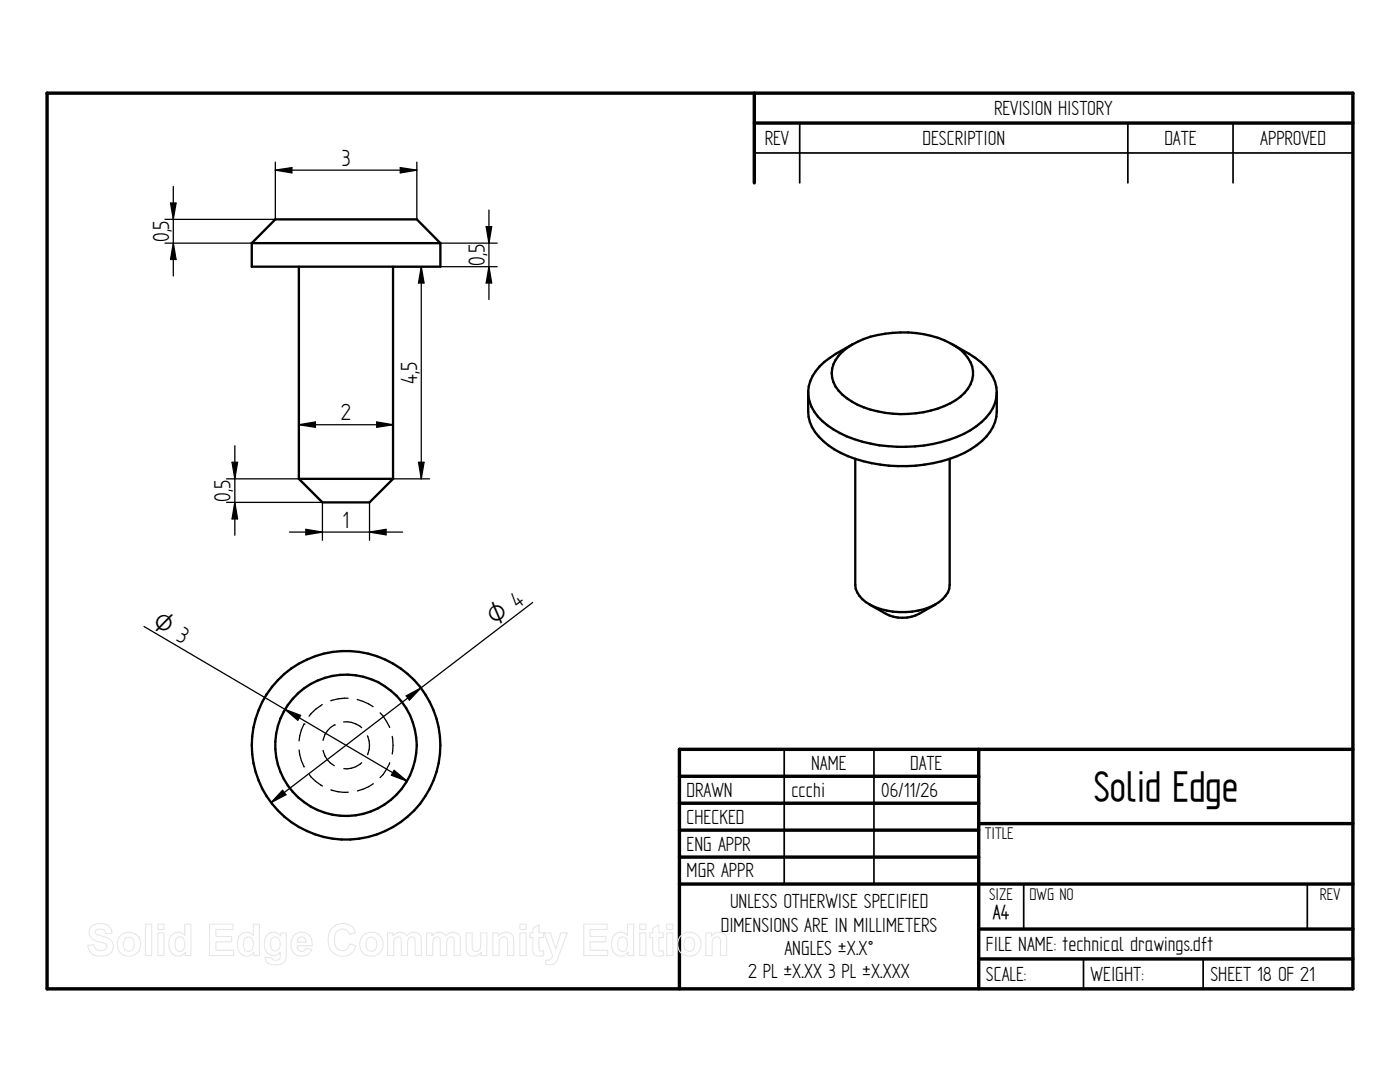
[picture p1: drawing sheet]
<svg xmlns="http://www.w3.org/2000/svg" width="279mm" height="216mm" viewBox="0 0 279 216" stroke-linecap="round" stroke-linejoin="round" font-family="sans-serif">
<g fill="none" stroke="#000" stroke-width=".68">
<path d="M9.4 18.6h260.6v178.7h-260.6zM150.5 18.6v17.9M150.5 24.6h119.5M135.6 154.9h59.7M195.3 149.5v47.8M270 149.5h-134.4v47.8M135.6 160.3h59.7M135.6 165.7h59.7M135.6 171h59.7M135.6 176.4h134.4M195.3 164.3h74.7M195.3 185.4h74.7"/>
<path d="M195.3 191.3h74.7"/>
</g>
<path d="M150.5 30.5h119.5M159.6 24.6v11.9M225.1 24.6v11.9M246.1 24.6v11.9M156.5 149.5v26.9M174.4 149.5v26.9M204.3 176.5v8.9M260.9 176.5v8.9M216.2 191.3v6M240.1 191.3v6" fill="none" stroke="#000" stroke-width=".34"/>
<g fill="none" stroke="#000" stroke-width=".47">
<path d="M50.2 48.5v4.7h37.7v-4.7M50.2 48.5h37.7M50.2 48.5l4.7-4.7h28.3l4.7 4.7M59.6 53.2v42.3M78.4 53.2v42.3M161.3 78.3v3.9a7.9 7.9 0 0 0 3 5.8 17 17 0 0 0 6.4 3.6M168.1 70.2a16.7 16.7 0 0 1 10.1-3.8 19.7 19.7 0 0 1 13.5 3.4 5.9 5.9 0 0 1 2.3 6 8.5 8.5 0 0 1-5.5 5.2 22 22 0 0 1-18.5-.9 7.1 7.1 0 0 1-4-5.6 5.7 5.7 0 0 1 2.1-4.3zM170.1 68.7a21.2 21.2 0 0 0-7.3 5.3 6.8 6.8 0 0 0 .4 9.1 20.3 20.3 0 0 0 12.3 5.8 29.1 29.1 0 0 0 18.2-3 10.3 10.3 0 0 0 5.1-6.6l.1-1M190.1 68.7a19.7 19.7 0 0 1 7.4 5.5 6.6 6.6 0 0 1 1.4 4.1M198.9 78.3v3.9a9.3 9.3 0 0 1-5.2 7.5l-1.3 .7-2.9 1.2M59.6 95.5l4.7 4.7h9.4l4.7-4.7M59.6 95.5h18.8"/>
<path d="M170.7 91.6a31.3 31.3 0 0 0 18.8 0M170.7 91.6v25.1a5 5 0 0 0 3 4 14.5 14.5 0 0 0 13.7-.6 4.7 4.7 0 0 0 2.1-3.4v-25.1M173.4 120.6l3.4 1.9a7.3 7.3 0 0 0 6.6 0l3.4-1.9"/>
<circle cx="69.1" cy="148.7" r="18.8"/>
<circle cx="69.1" cy="148.7" r="14.1"/>
</g>
<g fill="none" stroke="#000" stroke-width=".25">
<path d="M34.6 37.2v17.9M54.9 32.3v11.5h-22M54.9 34l3.4-.6v1.1zM54.9 34h28.3M79.9 33.4l3.3 .6-3.3 .5zM83.2 32.3v11.5M32.9 48.5h17.3M34 40.5h1.1l-.5 3.3zM34.6 48.5l.5 3.3h-1.1zM78.4 53.2h7.3M84.1 53.2l.5 3.3h-1.1zM84.1 53.2v42.3"/>
<path d="M87.9 53.2h11.3M87.9 48.5h11.3M97 45.2h1.1l-.5 3.3zM97.6 53.2l.5 3.3h-1.1zM97.6 41.9v17.9M46.3 92.2h1.1l-.5 3.3zM46.9 88.9v17.9M59.6 83.1v12.4h-14.4M59.6 84.8l3.3-.6v1.1zM59.6 84.8h18.8M75.2 84.2l3.2 .6-3.2 .5zM78.4 83.1v12.4h7.3"/>
<path d="M83.5 92.2h1.1l-.5 3.3zM45.2 100.2h19.1v7.6M46.9 100.2l.5 3.3h-1.1zM57.8 106.2h22.5M61 105.6l3.3 .6-3.3 .5zM73.7 100.2v7.6M73.7 106.2l3.3-.6v1.1zM28.7 125l52.5 30.9M69.5 139.3a9.4 9.4 0 0 0-3.5 .5M71.3 139.6l2.3 .9 .9 .5M81.1 138.9l2.9-1.6-2.3 2.4zM106.3 120.2l-52.2 39.9"/>
<path d="M56.4 157.7l.7 .9-3 1.5zM56.9 141.6l3.1 1.1-.6 1zM59.7 149.6a8.5 8.5 0 0 0 1 3.4M60.7 144.5h.1M60.7 144.5l-.5 1.1-.5 2.2M61.7 154.6a8.1 8.1 0 0 0 2.6 2.2M64.3 140.6a8.9 8.9 0 0 0-2.6 2.3M64.5 149.7a4.3 4.3 0 0 0 2.2 3.1M66 157.6a8.1 8.1 0 0 0 3.5 .5M66.7 144.7h.1M66.7 144.7a4.5 4.5 0 0 0-2.2 3M68.6 144.1a4.6 4.6 0 0 1 3.6 1.1"/>
<path d="M72.2 152.2a4.4 4.4 0 0 1-3.6 1.2M73.3 146.8a4.6 4.6 0 0 1 .1 3.8M74.5 156.4l-.9 .6-2.3 .8M75.9 142.2l.6 .7 1.3 2.3M77.8 152.2a8.7 8.7 0 0 1-1.9 3M78.3 146.9a9.2 9.2 0 0 1 0 3.6M78.7 153.7l2.5 2.2-3.1-1.2z"/>
</g>
<g fill="#000">
<path d="M54.9 34l3.4-.6v1.1zM79.9 33.4l3.3 .6-3.3 .5zM34 40.5h1.1l-.5 3.3zM34.6 48.5l.5 3.3h-1.1zM84.1 53.2l.5 3.3h-1.1zM97.6 53.2l.5 3.3h-1.1zM97 45.2h1.1l-.5 3.3zM46.3 92.2h1.1l-.5 3.3zM59.6 84.8l3.3-.6v1.1zM75.2 84.2l3.2 .6-3.2 .5zM83.5 92.2h1.1l-.5 3.3zM46.9 100.2l.5 3.3h-1.1z"/>
<path d="M61 105.6l3.3 .6-3.3 .5zM73.7 106.2l3.3-.6v1.1zM81.1 138.9l2.9-1.6-2.3 2.4zM56.4 157.7l.7 .9-3 1.5zM56.9 141.6l3.1 1.1-.6 1zM78.7 153.7l2.5 2.2-3.1-1.2z"/>
</g>
<g fill="none" stroke="#e6e6e6" stroke-width=".21">
<path d="M18.2 184.9a2.8 2.8 0 0 1 3.8 .2l.4 1.1-1.3 .1a1.11 1.11 0 0 0-1-.9 1.11 1.11 0 0 0-1.1 .6l.2 .4 .4 .2a4.6 4.6 0 0 1 2.8 1.3 2.03 2.03 0 0 1-.2 2.2 2.03 2.03 0 0 1-2.1 .7 2.26 2.26 0 0 1-2.6-2.2l1.3-.1a1.34 1.34 0 0 0 1.1 1.2 1.34 1.34 0 0 0 1.4-.9 1.2 1.2 0 0 0-1.2-.8 2.31 2.31 0 0 1-2.3-2l.1-.6zM24.1 186.7a2.37 2.37 0 0 1 3.5 .2 2.37 2.37 0 0 1-.6 3.5 2.37 2.37 0 0 1-3.4-1 2.68 2.68 0 0 1 .5-2.7zM25 187.4a1.09 1.09 0 0 1 1.3-.2 1.09 1.09 0 0 1 .5 1.2 1.12 1.12 0 0 1-1.1 1.4 1.12 1.12 0 0 1-1.1-1.4zM29 184.4h1.3v6.3h-1.3zM31.5 184.4h1.2v1.1h-1.2zM31.5 186.1h1.2v4.6h-1.2zM34.2 186.6a1.71 1.71 0 0 1 2.7 0v-2.2h1.2v6.3h-1.1v-.7a1.8 1.8 0 0 1-2.1 .7 1.8 1.8 0 0 1-1.2-1.9l.1-1.3zM35.2 187.3a.94 .94 0 0 1 1.1-.3 .94 .94 0 0 1 .6 1.1 1.27 1.27 0 0 1-1.2 1.7 1.79 1.79 0 0 1-.5-2.5zM41.8 184.4h4.7v1.1h-3.4v1.4h3.1v1h-3.1v1.7h3.5v1.1h-4.8zM47.9 186.6a1.71 1.71 0 0 1 2.6 0v-2.2h1.3v6.3h-1.1v-.7a1.8 1.8 0 0 1-2.1 .7 1.8 1.8 0 0 1-1.2-1.9l.1-1.3zM48.9 187.3a.94 .94 0 0 1 1.1-.3 .94 .94 0 0 1 .5 1.1 1.27 1.27 0 0 1-1.2 1.7 1.79 1.79 0 0 1-.4-2.5zM53.3 186.6a1.7 1.7 0 0 1 2.7 .2v-.7h1.1v4.1a1.85 1.85 0 0 1-2.1 2.3 1.62 1.62 0 0 1-2.1-1.5l1.4 .1a.85 .85 0 0 0 1 .5 .85 .85 0 0 0 .6-1v-.6a1.76 1.76 0 0 1-2 .5 1.76 1.76 0 0 1-1.1-1.7v-1.3z"/>
<path d="M54.2 187.3a1.02 1.02 0 0 1 1.3-.2 1.02 1.02 0 0 1 .4 1.3 1 1 0 0 1-.5 1.2 1 1 0 0 1-1.3-.4l-.1-1.2zM58.7 186.7a2.1 2.1 0 0 1 2.3-.5 2.1 2.1 0 0 1 1.3 2v.5h-3a.88 .88 0 0 0 .6 1.1 .88 .88 0 0 0 1.1-.6l1.2 .2a2.18 2.18 0 0 1-2.7 1.3 2.18 2.18 0 0 1-1.4-2.7l.2-.7zM59.6 187.2a.88 .88 0 0 1 1-.2 .88 .88 0 0 1 .5 1h-1.8zM66.3 185.2a2.72 2.72 0 0 1 4.7 .9l-1.3 .3a1.5 1.5 0 0 0-1.7-1 1.5 1.5 0 0 0-1.2 1.6 2.15 2.15 0 0 0 1.2 2.7 1.46 1.46 0 0 0 1.8-1.4l1.2 .4a2.81 2.81 0 0 1-3.3 2 2.81 2.81 0 0 1-2.2-3.1 3.6 3.6 0 0 1 .8-2.4zM72.4 186.7a2.37 2.37 0 0 1 3.6 .2 2.37 2.37 0 0 1-.7 3.5 2.37 2.37 0 0 1-3.3-1 2.68 2.68 0 0 1 .4-2.7zM73.3 187.4a1.09 1.09 0 0 1 1.4-.2 1.09 1.09 0 0 1 .5 1.2 1.12 1.12 0 0 1-1.1 1.4 1.12 1.12 0 0 1-1.1-1.4zM77.3 186.1h1.1v.7a1.61 1.61 0 0 1 2.8-.1 1.57 1.57 0 0 1 1.8-.6 1.57 1.57 0 0 1 1.1 1.7v2.9h-1.3v-3a.74 .74 0 0 0-.8-.7 .74 .74 0 0 0-.6 .8l-.1 2.9h-1.2v-2.9a.74 .74 0 0 0-.7-.9 .74 .74 0 0 0-.8 .9v2.9h-1.3zM85.1 186.1h1.1v.7a1.61 1.61 0 0 1 2.8-.1 1.57 1.57 0 0 1 1.8-.6 1.57 1.57 0 0 1 1.1 1.7v2.9h-1.3v-3a.74 .74 0 0 0-.8-.7 .74 .74 0 0 0-.6 .8l-.1 2.9h-1.2v-2.9a.74 .74 0 0 0-.7-.9 .74 .74 0 0 0-.8 .9v2.9h-1.3zM93 186.1h1.2v2.6a.85 .85 0 0 0 1 1.1 1.07 1.07 0 0 0 .7-1.3v-2.4h1.3v4.6h-1.1v-.7a1.63 1.63 0 0 1-2 .8 1.63 1.63 0 0 1-1.1-1.8zM98.4 186.1h1.1v.7a1.63 1.63 0 0 1 1.9-.8 1.63 1.63 0 0 1 1.1 1.8v2.9h-1.2v-2.8a.84 .84 0 0 0-.9-.9 .84 .84 0 0 0-.8 1v2.7h-1.2zM103.8 184.4h1.2v1.1h-1.2zM103.8 186.1h1.2v4.6h-1.2z"/>
<path d="M106.3 185.3l1.3-.8v1.6h.9v1h-.9v2.1a.49 .49 0 0 0 .2 .6 .49 .49 0 0 0 .6-.1l.1 .9a1.42 1.42 0 0 1-2.1-.7l-.1-2.8h-.6v-1h.6zM108.6 186.1h1.3l1 3.2 1-3.2h1.3l-1.9 5.2a1.72 1.72 0 0 1-2.3 1.2l-.1-1a.98 .98 0 0 0 1.4-.8zM116.5 184.4h4.7v1.1h-3.4v1.4h3.1v1h-3.1v1.7h3.5v1.1h-4.8zM122.6 186.6a1.71 1.71 0 0 1 2.6 0v-2.2h1.2v6.3h-1.1v-.7a1.8 1.8 0 0 1-2 .7 1.8 1.8 0 0 1-1.2-1.9v-1.3zM123.6 187.3a.94 .94 0 0 1 1.1-.3 .94 .94 0 0 1 .5 1.1 1.27 1.27 0 0 1-1.2 1.7 1.79 1.79 0 0 1-.4-2.5zM127.7 184.4h1.2v1.1h-1.2zM127.7 186.1h1.2v4.6h-1.2zM130.3 185.3l1.2-.8v1.6h.9v1h-.9v2.1a.49 .49 0 0 0 .2 .6 .49 .49 0 0 0 .7-.1l.1 .9a1.42 1.42 0 0 1-2.2-.7v-2.8h-.6v-1h.6zM133.1 184.4h1.2v1.1h-1.2zM133.1 186.1h1.2v4.6h-1.2zM135.9 186.7a2.37 2.37 0 0 1 3.5 .2 2.37 2.37 0 0 1-.6 3.5 2.37 2.37 0 0 1-3.4-1 2.68 2.68 0 0 1 .5-2.7zM136.8 187.4a1.09 1.09 0 0 1 1.3-.2 1.09 1.09 0 0 1 .5 1.2 1.12 1.12 0 0 1-1 1.4 1.12 1.12 0 0 1-1.1-1.4z"/>
<path d="M140.9 186.1h1.1v.7a1.63 1.63 0 0 1 1.9-.8 1.63 1.63 0 0 1 1.1 1.8v2.9h-1.2v-2.8a.84 .84 0 0 0-.9-.9 .84 .84 0 0 0-.8 1v2.7h-1.2z"/>
</g>
<text font-size="9.5" x="218.3" y="159.9">Solid Edge</text>
<g font-size="5.3">
<text x="68.2" y="33.1">3</text>
<text x="33.7" y="48.3" transform="rotate(-90 33.7 48.3)">0,5</text>
<text x="96.8" y="53" transform="rotate(-90 96.8 53)">0,5</text>
<text x="83.3" y="76.6" transform="rotate(-90 83.3 76.6)">4,5</text>
<text x="68" y="83.9">2</text>
<text x="46" y="100.1" transform="rotate(-90 46 100.1)">0,5</text>
<text x="68.4" y="105.4">1</text>
</g>
<g font-size="5.1">
<text x="30.1" y="124.9" transform="rotate(30 30.1 124.9)">O 3</text>
<text x="98.9" y="124.9" transform="rotate(-37 98.9 124.9)">O 4</text>
</g>
<g font-size="4.6">
<text x="198.4" y="22.9">REVISION HISTORY</text>
<text x="152.6" y="28.9">REV</text>
<text x="184.1" y="28.9">DESCRIPTION</text>
<text x="232.4" y="28.9">DATE</text>
<text x="251.5" y="28.9">APPROVED</text>
<text x="161.9" y="153.6">NAME</text>
<text x="181.7" y="153.6">DATE</text>
<text x="137" y="159">DRAWN</text>
<text x="157.9" y="159">ccchi</text>
<text x="175.9" y="159">06/11/26</text>
<text x="137" y="164.3">CHECKED</text>
<text x="137" y="169.7">ENG APPR</text>
<text x="137" y="175.1">MGR APPR</text>
<text x="143.8" y="185.9">DIMENSIONS ARE IN MILLIMETERS</text>
<text x="145.7" y="181.2">UNLESS OTHERWISE SPECIFIED</text>
<text x="198.2" y="183.4">A4</text>
<text x="156.5" y="190.6">ANGLES ±X.X°</text>
<text x="196.8" y="189.8">FILE NAME: technical drawings.dft</text>
<text x="149.3" y="195.2">2 PL ±X.XX 3 PL ±X.XXX</text>
<text x="196.8" y="195.7">SCALE:</text>
<text x="217.7" y="195.7">WEIGHT:</text>
<text x="241.6" y="195.7">SHEET 18 OF 21</text>
</g>
<g font-size="3.8">
<text x="196.5" y="167.4">TITLE</text>
<text x="197.4" y="179.5">SIZE</text>
<text x="205.5" y="179.5">DWG NO</text>
<text x="263.4" y="179.5">REV</text>
</g>
</svg>
